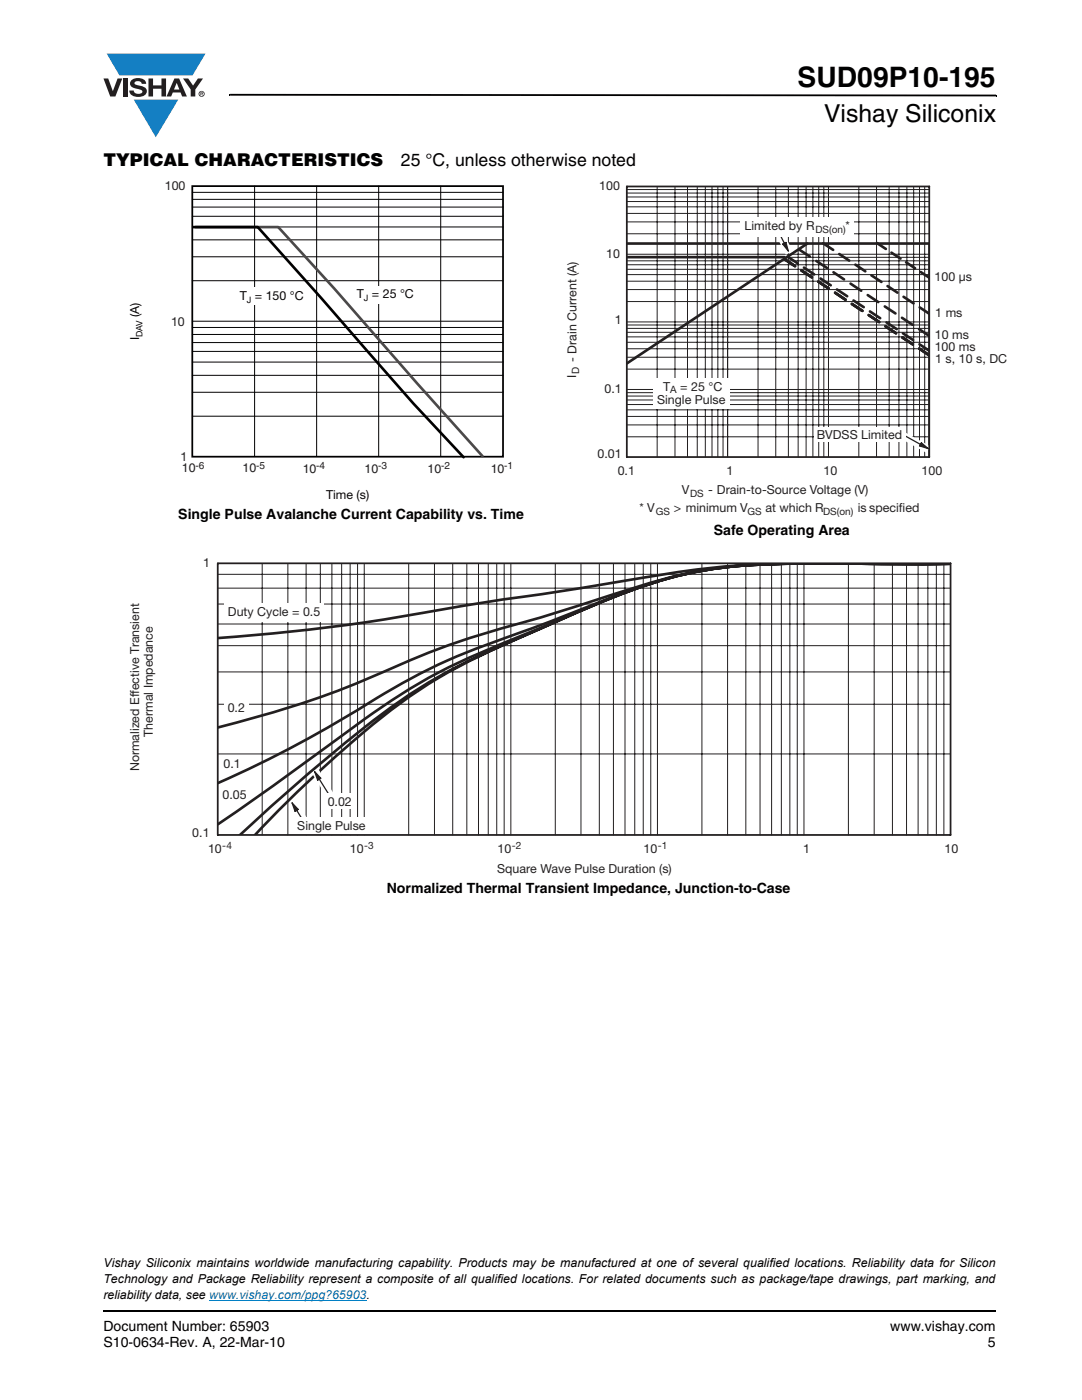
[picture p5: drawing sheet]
<svg xmlns="http://www.w3.org/2000/svg" width="216mm" height="279mm" viewBox="0 0 216 279" stroke-linecap="round" stroke-linejoin="round" font-family="sans-serif">
<g fill="#147fc3">
<path d="M21.3 10.7h19.7l-2.6 4.4h-3.8h-10.8z"/>
<path d="M26.7 19.9h8.9l-4.5 7.5z"/>
</g>
<g fill="#231f20">
<path d="M20.6 15.7h1l.9 2.5 1-2.5h.9l-1.4 3.6h-1z"/>
<path d="M24.6 15.7h.9v3.6h-.9z"/>
<path d="M26.3 16a2.1 2.1 0 0 1 2.8 .3l.1 .4h-.9a.79 .79 0 0 0-.7-.5 .79 .79 0 0 0-.8 .4l.3 .3 1 .2a1.08 1.08 0 0 1 1.2 1.1 1.08 1.08 0 0 1-1.1 1.1 1.73 1.73 0 0 1-2.4-1.2h.9a.96 .96 0 0 0 .8 .6 .96 .96 0 0 0 .9-.4 1.31 1.31 0 0 0-1.2-.6 1.03 1.03 0 0 1-1.1-.6 1.03 1.03 0 0 1 .2-1.1z"/>
<path d="M29.6 15.7h.9v1.3h1.7v-1.3h.9v3.6h-.9v-1.6h-1.7v1.6h-.9z"/>
<path d="M36.5 15.7h1.1l.9 1.4 1-1.4h1l-1.5 2.2v1.4h-.9v-1.4z"/>
<path d="M35.3 16.5l.5 1.4h-1.1zM34.8 15.7l-1.6 3.6h1l.3-.8h1.5l.3 .8h1l-1.6-3.6z"/>
<path d="M39.8 18.7a.46 .46 0 0 1 .9 0 .46 .46 0 0 1-.9 0zM39.6 18.7a.6 .6 0 0 0 1.2 0 .6 .6 0 0 0-1.2 0z"/>
<path d="M40.1 18.5h.2v.2h-.2zM40 18.4v.7h.1v-.3l.4 .3-.2-.3 .2-.2-.1-.2z"/>
</g>
<path d="M45.7 18.7h.2v.4h-.2zM45.9 18.7l152.9 .2v.3l-152.9-.1zM198.8 18.9h.1v.3h-.1zM20.5 261.5h.1v.4h-.1z" fill="#000"/>
<path d="M20.6 261.7h178.2" fill="none" stroke="#000" stroke-width=".36"/>
<path d="M41.7 259.5h31.4" fill="none" stroke="#007ec4" stroke-width=".2"/>
<path d="M25.7 35.9h76.7v64.3h-76.7z" fill="#fff"/>
<g fill="none" stroke="#000" stroke-width=".2">
<path d="M38.4 39.8h62M38.4 38.4h62M50.8 37.1v54M63.2 37.1v54M75.6 37.1v54M87.9 37.1v54M38.4 56h62M38.4 51.2h62M38.4 47.9h62M38.4 45.3h62M38.4 43.2h62M38.4 41.3h62"/>
<path d="M38.4 64.1h62M38.4 78.3h62M38.4 74.9h62M38.4 72.3h62M38.4 70.1h62M38.4 68.4h62M38.4 66.7h62M38.4 65.4h62M38.4 83.1h62"/>
</g>
<path d="M38.4 37.1h62v54h-62z" fill="none" stroke="#000" stroke-width=".35"/>
<path d="M46.1 57.4h14.6v3.5h-14.6z" fill="#fff"/>
<path d="M39 45.3h16.5l11.2 12.3 16.6 18.9 13 14.5" fill="none" stroke="#494949" stroke-width=".53"/>
<path d="M38.6 45.3h12.8l12.7 14.2 18.4 21 10 10.7" fill="none" stroke="#000" stroke-width=".53"/>
<g fill="#fff">
<path d="M71 57h14.5v3.6h-14.5z"/>
<path d="M112.9 35.8h88v67.4h-88z"/>
</g>
<g fill="none" stroke="#231f20" stroke-width=".53">
<path d="M125.1 48.6h60.4v42.5M125.1 51.3h31.4M156.6 51.7l2 1.4-2-1.4M157.1 51.2l2.1 1.4M159.5 49.8l2.1 1.4M159.9 54l2.1 1.4M160.4 53.4l2.1 1.4M161.1 48.6l-36 23.9M162.9 52.1l2.1 1.4M163.3 56.2l2.1 1.4M163.7 55.6l2.1 1.3M164.3 48.6l1.9 1.3"/>
<path d="M166.3 54.3l2.1 1.5M166.6 58.4l2.1 1.4-2.1-1.4M167 57.8l2 1.3M167.5 50.7l1.9 1.3M169.7 56.6l2.1 1.4M170.3 60l2 1.3M170.7 52.8l2 1.3M173.1 58.9l2.1 1.4M173.9 55l2 1.3M175 48.5l1.8 1.2M177.1 57.1l2 1.3M177.9 50.4l1.8 1.2"/>
<path d="M180.3 59.2l2 1.3M180.8 52.4l1.8 1.1M183.7 54.3l1.8 1.2M172.1 62l-2.1-1.3 2.1 1.3M173.4 62.9l2 1.4M173.6 62.2l2 1.3M176.6 61.2l2.1 1.4M176.7 65.1l2.1 1.4M176.9 64.3l2 1.4M180 63.4l2.1 1.4M180.1 67.3l2 1.4M180.2 66.5l2 1.4"/>
<path d="M183.4 65.7l2.1 1.4M183.4 69.6l2.1 1.4M183.5 68.7l2 1.3M183.5 61.3l2 1.4"/>
</g>
<g fill="none" stroke="#231f20" stroke-width=".2">
<path d="M125.1 39.3h60.3M125.1 38.5h60.3M125.1 37.8h60.3M131.1 37.2v54M134.7 37.2v54M137.2 37.2v54M139.1 37.2v54M140.7 37.2v54M142.1 37.2v54M143.2 37.2v54M144.3 37.2v54M145.2 37.2v54"/>
<path d="M151.3 37.2v54M154.8 37.2v54M157.3 37.2v54M159.3 37.2v54M160.8 37.2v54M162.2 37.2v54M163.4 37.2v54M164.4 37.2v54M165.3 37.2v54M171.4 37.2v54M174.9 37.2v54M177.4 37.2v54"/>
<path d="M179.4 37.2v54M181 37.2v54M182.3 37.2v54M183.5 37.2v54M184.5 37.2v54M125.1 57.8h60.3M125.1 56.1h60.3M125.1 54.8h60.3M125.1 53.7h60.3M125.1 52.8h60.3M125.1 52.1h60.3M125.1 51.4h60.3"/>
<path d="M125.1 50.7h60.3M125.1 46.7h60.3M125.1 44.3h60.3M125.1 42.6h60.3M125.1 41.3h60.3M125.1 40.2h60.3M125.1 73.7h60.3M125.1 71.3h60.3M125.1 69.6h60.3M125.1 68.3h60.3M125.1 67.2h60.3M125.1 66.3h60.3"/>
<path d="M125.1 65.5h60.3M125.1 64.9h60.3M125.1 64.2h60.3M125.1 60.2h60.3M125.1 77.7h60.3M125.1 79.8h60.3M125.1 79h60.3M125.1 78.4h60.3M125.1 87.2h60.3M125.1 84.8h60.3M125.1 83.1h60.3M125.1 81.8h60.3"/>
<path d="M125.1 80.7h60.3"/>
</g>
<path d="M130.3 75.4h15.3v6.2h-15.3z" fill="#fff"/>
<path d="M153.5 44.2l1.3-.6 3.4 6.5-1.4 .7z" fill-rule="evenodd" fill="#fff"/>
<path d="M156.2 48.7l.6-.3 .5 1.7z" fill="#231f20"/>
<path d="M154.2 43.9l2.4 4.7M156.2 48.7l.6-.3 .5 1.7z" fill="none" stroke="#231f20" stroke-width=".25"/>
<path d="M147.7 43.4h22.6v3.8h-22.6z" fill="#fff"/>
<path d="M179.2 85.5l6.4 3.6-.7 1.3-6.5-3.6z" fill-rule="evenodd" fill="#fff"/>
<path d="M183.9 88.4l1.3 1.1-1.7-.5z" fill="#231f20"/>
<path d="M179.1 86.2l4.7 2.5M183.9 88.4l1.3 1.1-1.7-.5z" fill="none" stroke="#231f20" stroke-width=".25"/>
<path d="M162.3 85.2h18.4v2.9h-18.4z" fill="#fff"/>
<path d="M125.1 91.2v-54h60.3v54M125.1 91.2h60.3" fill="none" stroke="#231f20" stroke-width=".35"/>
<path d="M25.7 111.1h165.5v63.6h-165.5z" fill="#fff"/>
<path d="M189.7 112.5h-5.7a603.1 603.1 0 0 0-37.7 .4 249.9 249.9 0 0 0-25.5 3.7l-7.4 1.2a884.4 884.4 0 0 0-38.8 6.2 412.7 412.7 0 0 1-31.1 3.3M189.7 112.5l-3.5 .1a966.4 966.4 0 0 0-34.2 .1 90.3 90.3 0 0 0-27.1 5.1 547.6 547.6 0 0 1-29.7 9.1 195 195 0 0 0-22.5 8.8 199 199 0 0 1-29.2 9.5M189.7 112.5l-3.5 .1a966.4 966.4 0 0 0-34.2 .1 82.9 82.9 0 0 0-29 6.1 712 712 0 0 1-28.8 10.9 124.3 124.3 0 0 0-22.6 11.8 235.4 235.4 0 0 1-28.1 14.8M189.7 112.5l-3.5 .1a966.4 966.4 0 0 0-34.2 .1 82.6 82.6 0 0 0-30.7 6.9l-10.2 4.3a347.6 347.6 0 0 0-23.6 10.3 154.9 154.9 0 0 0-21.2 14l-13 9.5-9.8 6.8M189.7 112.5l-3.5 .1a966.4 966.4 0 0 0-34.2 .1 82.5 82.5 0 0 0-30.8 6.9l-6.8 2.9a363.2 363.2 0 0 0-25.7 11.9 136 136 0 0 0-22.3 15.9l-9.4 8-9.1 8.3M189.7 112.5l-3.5 .1a966.4 966.4 0 0 0-34.2 .1 82.5 82.5 0 0 0-30.7 6.9l-5.2 2.2a386.5 386.5 0 0 0-26.1 12.1 118.2 118.2 0 0 0-22 16.1l-9.1 8.4-8 8.2" fill="none" stroke="#231f20" stroke-width=".53"/>
<g fill="none" stroke="#231f20" stroke-width=".2">
<path d="M43.4 117.4h146.2M43.4 114.6h146.2M52.3 112.4v54.2M57.4 112.4v54.2M61.1 112.4v54.2M63.9 112.4v54.2M66.2 112.4v54.2M68.2 112.4v54.2M69.9 112.4v54.2M71.3 112.4v54.2M72.7 112.4v54.2M81.5 112.4v54.2"/>
<path d="M86.7 112.4v54.2M90.3 112.4v54.2M93.1 112.4v54.2M95.5 112.4v54.2M97.4 112.4v54.2M99.1 112.4v54.2M100.6 112.4v54.2M101.9 112.4v54.2M110.8 112.4v54.2M115.9 112.4v54.2M119.6 112.4v54.2M122.4 112.4v54.2"/>
<path d="M124.7 112.4v54.2M126.7 112.4v54.2M128.4 112.4v54.2M129.9 112.4v54.2M131.2 112.4v54.2M140.1 112.4v54.2M145.2 112.4v54.2M148.8 112.4v54.2M151.7 112.4v54.2M154 112.4v54.2M155.9 112.4v54.2M157.6 112.4v54.2"/>
<path d="M159.1 112.4v54.2M160.4 112.4v54.2M169.3 112.4v54.2M174.4 112.4v54.2M178.1 112.4v54.2M180.9 112.4v54.2M183.2 112.4v54.2M185.1 112.4v54.2M186.8 112.4v54.2M188.3 112.4v54.2M43.4 120.5h146.2M43.4 124.5h146.2"/>
<path d="M43.4 134.1h146.2M43.4 128.9h146.2M43.4 150.5h146.2M43.4 140.5h146.2"/>
</g>
<g fill="#fff">
<path d="M44.7 139.6h4.9v3.2h-4.9z"/>
<path d="M44.8 120.3h19.9v3.8h-19.9z"/>
</g>
<path d="M57.7 160.5l1.3-.8 3.9 6.2-1.3 .8z" fill-rule="evenodd" fill="#fff"/>
<path d="M58.3 160.2l1.2 1.3-.6 .4z" fill="#231f20"/>
<path d="M58.3 160.2l1.2 1.3-.6 .4zM59.2 161.6l2.7 4.5" fill="none" stroke="#231f20" stroke-width=".25"/>
<path d="M62.2 154.3l1.3-.9 3.9 6.3-1.3 .8z" fill-rule="evenodd" fill="#fff"/>
<path d="M62.8 154l1.2 1.3-.6 .4z" fill="#231f20"/>
<path d="M62.8 154l1.2 1.3-.6 .4zM63.7 155.4l2.8 4.5" fill="none" stroke="#231f20" stroke-width=".25"/>
<g fill="#fff">
<path d="M58.6 163.2h15.5v3.4h-15.5z"/>
<path d="M64.7 158.4h6.1v3h-6.1z"/>
</g>
<path d="M43.5 112.4h146.2v54.2h-146.2z" fill="none" stroke="#231f20" stroke-width=".35"/>
<text font-size="5.6" x="159.2" y="17.4">SUD09P10-195</text>
<text font-size="4.9" x="164.4" y="24.4">Vishay Siliconix</text>
<g font-size="3.5">
<text x="20.6" y="33">TYPICAL CHARACTERISTICS</text>
<text x="80" y="33">25 °C, unless otherwise noted</text>
</g>
<g font-size="2.8">
<text x="35.6" y="103.5">Single Pulse Avalanche Current Capability vs. Time</text>
<text x="142.5" y="106.8">Safe Operating Area</text>
<text x="77.2" y="178.3">Normalized Thermal Transient Impedance, Junction-to-Case</text>
<text x="20.6" y="265.6">Document Number: 65903</text>
<text x="20.6" y="268.8">S10-0634-Rev. A, 22-Mar-10</text>
<text x="177.7" y="265.6">www.vishay.com</text>
<text x="197.1" y="268.8">5</text>
</g>
<g font-size="2.5" fill="#231f20">
<text x="32.9" y="38">100</text>
<text x="119.6" y="37.8">100</text>
<text x="148.5" y="45.9">Limited by R</text>
<text x="168.7" y="45.9">*</text>
<text x="121" y="51.6">10</text>
<text x="186.5" y="56">100 μs</text>
<text x="34.1" y="65">10</text>
<text x="122.7" y="64.7">1</text>
<text x="186.6" y="63.4">1 ms</text>
<text x="186.5" y="70.1">100 ms</text>
<text x="186.6" y="67.8">10 ms</text>
<text x="114.9" y="75.5" transform="rotate(-90 114.9 75.5)">I</text>
<text x="115" y="72.3" transform="rotate(-90 115 72.3)">- Drain Current (A)</text>
<text x="132.4" y="78">T</text>
<text x="135.7" y="78">= 25 °C</text>
<text x="186.6" y="72.4">1 s, 10 s, DC</text>
<text x="120.6" y="78.4">0.1</text>
<text x="131.1" y="80.7">Single Pulse</text>
<text x="163" y="87.7">BVDSS Limited</text>
<text x="36" y="92">1</text>
<text x="36.3" y="94.3">10</text>
<text x="48.4" y="94.2">10</text>
<text x="60.4" y="94.3">10</text>
<text x="72.8" y="94.3">10</text>
<text x="85.3" y="94.3">10</text>
<text x="97.9" y="94.3">10</text>
<text x="119.2" y="91.5">0.01</text>
<text x="123.3" y="94.7">0.1</text>
<text x="144.9" y="94.7">1</text>
<text x="164.3" y="94.7">10</text>
<text x="183.9" y="94.7">100</text>
<text x="136.1" y="98.6">V</text>
<text x="141.3" y="98.6">- Drain-to-Source Voltage (V)</text>
<text x="127.6" y="102.2">* V</text>
<text x="134.4" y="102.2">&gt; minimum V</text>
<text x="152.7" y="102.2">at which R</text>
<text x="171.1" y="102.2">is specif</text>
<text x="179.4" y="102.2">ied</text>
<text x="40.5" y="113.1">1</text>
<text x="45.5" y="122.8">Duty Cycle = 0.5</text>
<text x="45.4" y="142.1">0.2</text>
<text x="30.5" y="147" transform="rotate(-90 30.5 147)">Thermal Impedance</text>
<text x="27.8" y="154" transform="rotate(-90 27.8 154)">Normalized Effective Transient</text>
<text x="44.6" y="153.3">0.1</text>
<text x="44.4" y="159.4">0.05</text>
<text x="65.4" y="160.9">0.02</text>
<text x="38.4" y="167">0.1</text>
<text x="59.3" y="165.7">Single Pulse</text>
<text x="41.5" y="170.2">10</text>
<text x="69.8" y="170.2">10</text>
<text x="99.3" y="170.2">10</text>
<text x="128.4" y="170.2">10</text>
<text x="160.3" y="170.2">1</text>
<text x="188.5" y="170.2">10</text>
<text x="99.2" y="174.2">Square Wave Pulse Duration (s)</text>
</g>
<g font-size="2.5" fill="#050504">
<text x="47.8" y="59.8">T</text>
<text x="50.9" y="59.8">= 150 °C</text>
<text x="71.2" y="59.4">T = 25 °C</text>
</g>
<g font-size="2.5" fill="#050605">
<text x="27.8" y="63.2" transform="rotate(-90 27.8 63.2)">(A)</text>
<text x="27.8" y="67.9" transform="rotate(-90 27.8 67.9)">I</text>
<text x="65.1" y="99.6">Time (s)</text>
</g>
<g font-size="2.5">
<text x="20.6" y="252.9">Vishay Siliconix maintains worldwide manufacturing capability. Products may be manufactured at one of several qualified locations. Reliability data for Silicon</text>
<text x="20.6" y="256.1">Technology and Package Reliability represent a composite of all qualified locations. For related documents such as package/tape drawings, part marking, and</text>
<text x="20.6" y="259.3">reliability data, see www.vishay.com/ppg?65903.</text>
</g>
<g font-size="2" fill="#231f20">
<text x="162.7" y="46.4">DS(on)</text>
<text x="115.6" y="74.6" transform="rotate(-90 115.6 74.6)">D</text>
<text x="133.7" y="78.5">A</text>
<text x="39" y="93.6">-6</text>
<text x="51.1" y="93.6">-5</text>
<text x="63.1" y="93.6">-4</text>
<text x="75.5" y="93.6">-3</text>
<text x="88" y="93.6">-2</text>
<text x="100.6" y="93.6">-1</text>
<text x="137.7" y="99.2">DS</text>
<text x="130.9" y="102.7">GS</text>
<text x="149.2" y="102.7">GS</text>
<text x="164.2" y="102.7">DS(on)</text>
<text x="44.4" y="169.4">-4</text>
<text x="72.6" y="169.4">-3</text>
<text x="102.1" y="169.4">-2</text>
<text x="131.2" y="169.4">-1</text>
</g>
<g font-size="1.8" fill="#050504">
<text x="49.2" y="60.5">J</text>
<text x="72.6" y="60.1">J</text>
</g>
<text font-size="1.8" fill="#050605" x="28.5" y="67.3" transform="rotate(-90 28.5 67.3)">DAV</text>
</svg>
